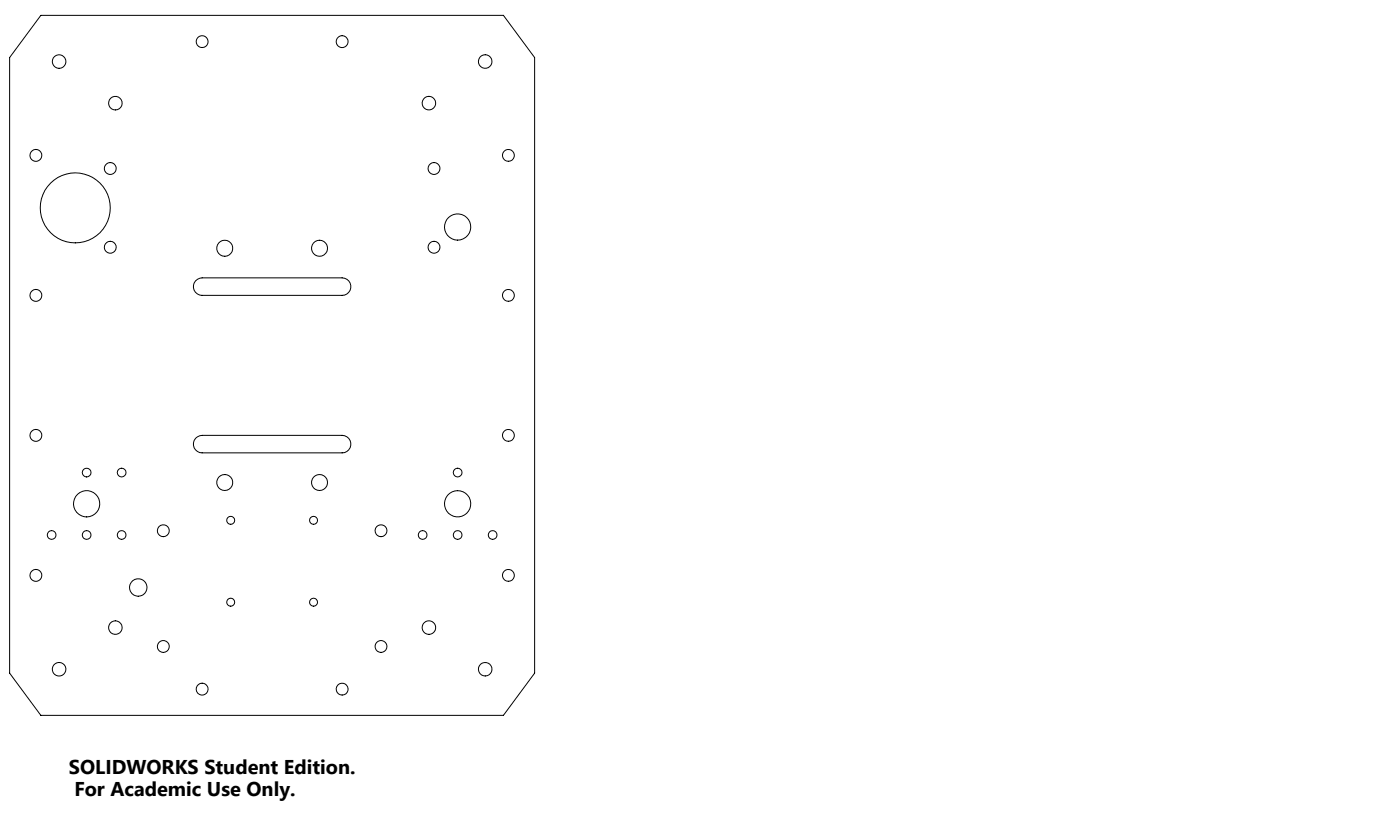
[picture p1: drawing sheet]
<svg xmlns="http://www.w3.org/2000/svg" width="508mm" height="305mm" viewBox="0 0 508 305" stroke-linecap="round" stroke-linejoin="round" font-family="sans-serif">
<g fill="none" stroke="#000" stroke-width=".36">
<path d="M14.8 5.6h167.9l11.3 15.3v223.4l-11.3 15.3h-167.9l-11.3-15.3v-223.4zM70.9 101.9l1.6-.9 .8-.2h50.8a3.2 3.2 0 0 1 3.2 3.2 3.2 3.2 0 0 1-3.2 3.2h-50.8a3.2 3.2 0 0 1-2.9-1.9 3.2 3.2 0 0 1 .5-3.4zM70.9 159.1l1.6-1 .8-.1h50.8a3.2 3.2 0 0 1 3.2 3.1 3.2 3.2 0 0 1-3.2 3.2h-50.8a3.2 3.2 0 0 1-2.9-1.8 3.2 3.2 0 0 1 .5-3.4z"/>
<circle cx="73.3" cy="15.1" r="2.15"/>
<circle cx="124.1" cy="15.1" r="2.16"/>
<circle cx="21.4" cy="22.3" r="2.47"/>
<circle cx="41.9" cy="37.4" r="2.47"/>
<circle cx="155.6" cy="37.4" r="2.47"/>
<circle cx="176.1" cy="22.3" r="2.47"/>
<circle cx="13" cy="56.4" r="2.16"/>
<circle cx="184.5" cy="56.4" r="2.15"/>
<circle cx="27.3" cy="75.4" r="12.7"/>
<circle cx="40" cy="61.1" r="2.16"/>
<circle cx="157.5" cy="61.1" r="2.16"/>
<circle cx="40" cy="89.7" r="2.16"/>
<circle cx="81.5" cy="90.1" r="2.9"/>
<circle cx="115.9" cy="90.1" r="2.9"/>
<circle cx="157.5" cy="89.7" r="2.16"/>
<circle cx="166.1" cy="82.4" r="4.8"/>
<circle cx="13" cy="107.2" r="2.16"/>
<circle cx="184.5" cy="107.2" r="2.15"/>
<circle cx="13" cy="158" r="2.16"/>
<circle cx="184.5" cy="158" r="2.15"/>
<circle cx="31.4" cy="171.5" r="1.59"/>
<circle cx="44.1" cy="171.5" r="1.58"/>
<circle cx="81.6" cy="175.1" r="2.9"/>
<circle cx="116" cy="175.1" r="2.9"/>
<circle cx="166.1" cy="171.5" r="1.58"/>
<circle cx="18.8" cy="194.1" r="1.58"/>
<circle cx="31.4" cy="182.8" r="4.8"/>
<circle cx="31.5" cy="194.1" r="1.58"/>
<circle cx="44.2" cy="194.1" r="1.58"/>
<circle cx="59.3" cy="192.6" r="2.16"/>
<circle cx="83.7" cy="188.8" r="1.45"/>
<circle cx="113.8" cy="188.8" r="1.45"/>
<circle cx="138.3" cy="192.6" r="2.16"/>
<circle cx="153.4" cy="194.1" r="1.58"/>
<circle cx="166.1" cy="182.8" r="4.8"/>
<circle cx="166.1" cy="194.1" r="1.58"/>
<circle cx="178.8" cy="194.1" r="1.58"/>
<circle cx="13" cy="208.8" r="2.16"/>
<circle cx="50.2" cy="213.2" r="3.2"/>
<circle cx="83.7" cy="218.5" r="1.45"/>
<circle cx="113.8" cy="218.5" r="1.45"/>
<circle cx="184.5" cy="208.8" r="2.15"/>
<circle cx="41.9" cy="227.7" r="2.47"/>
<circle cx="59.3" cy="234.6" r="2.16"/>
<circle cx="138.3" cy="234.6" r="2.16"/>
<circle cx="155.6" cy="227.7" r="2.47"/>
<circle cx="21.4" cy="242.8" r="2.47"/>
<circle cx="73.3" cy="250.1" r="2.16"/>
<circle cx="124.1" cy="250.1" r="2.15"/>
<circle cx="176.1" cy="242.8" r="2.46"/>
</g>
<g font-size="7.2">
<text x="25" y="281">SOLIDWORKS Student Edition.</text>
<text x="27" y="288.9">For Academic Use Only.</text>
</g>
</svg>
